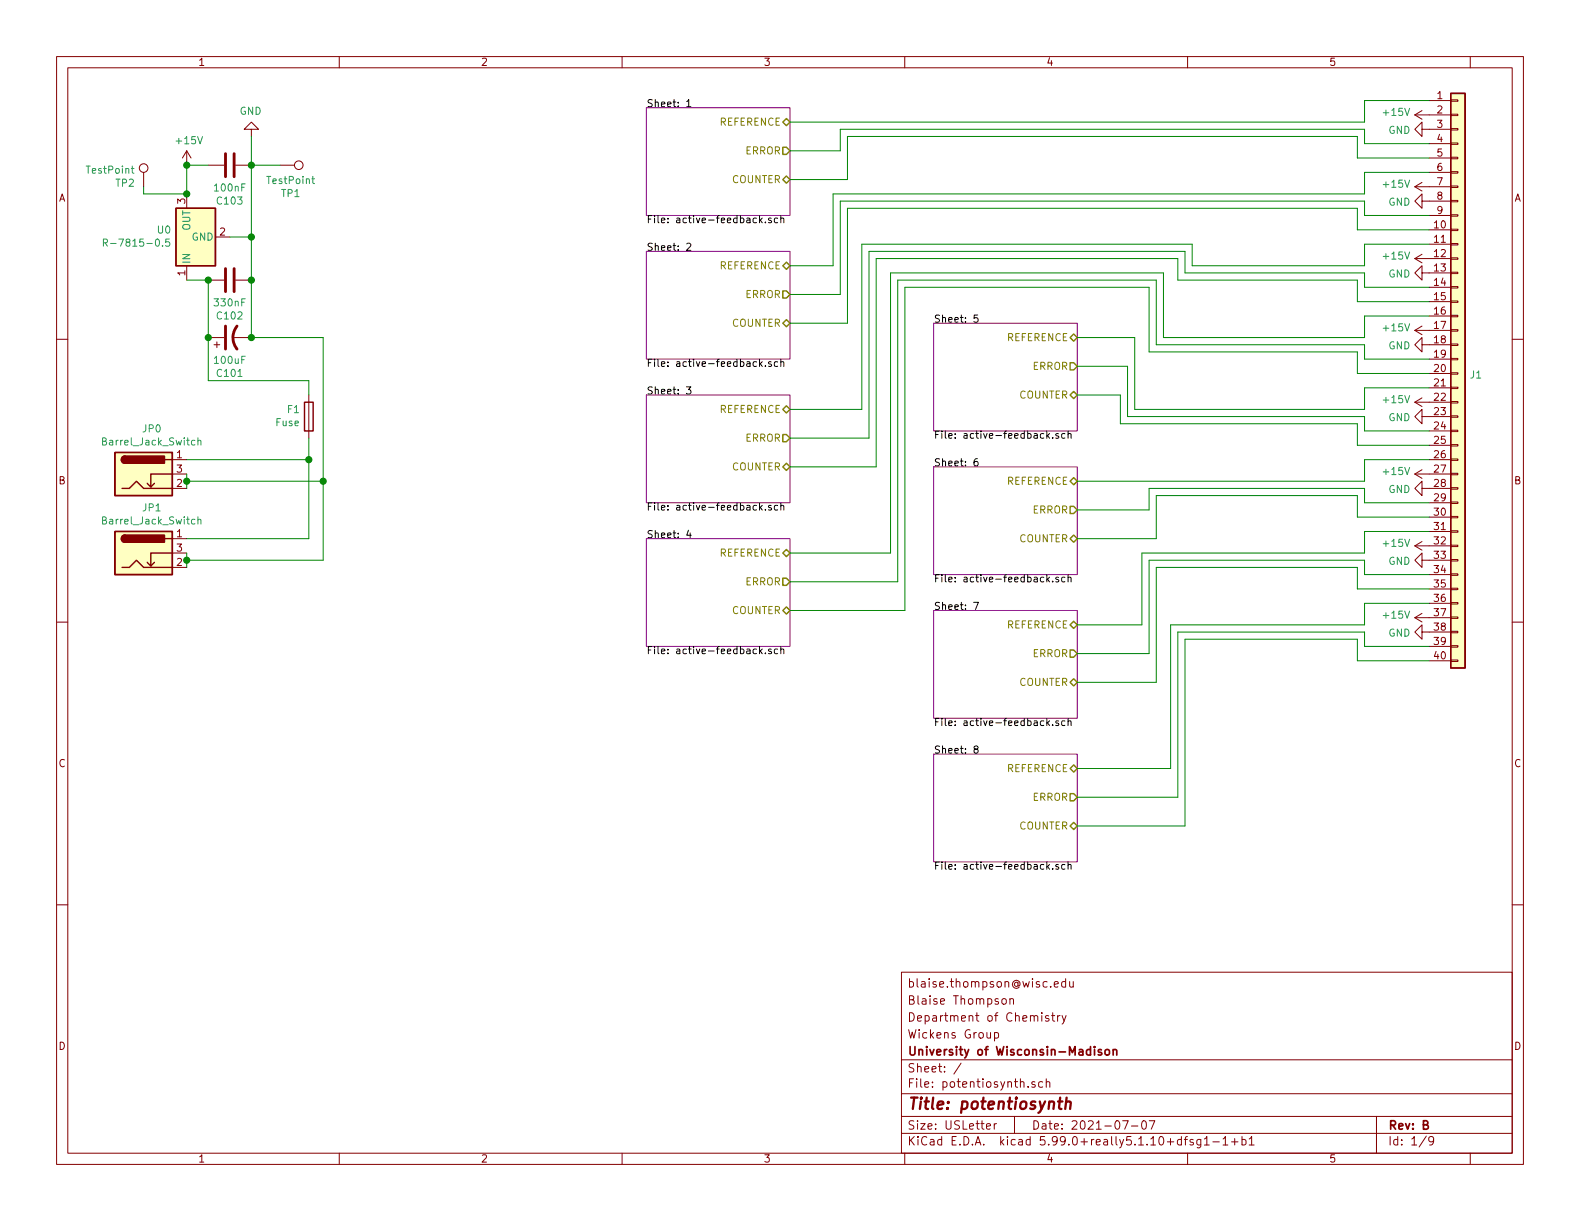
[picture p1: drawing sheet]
EESchema Schematic File Version 4
EELAYER 30 0
EELAYER END
$Descr USLetter 11000 8500
encoding utf-8
Sheet 1 9
Title "potentiosynth"
Date "2021-07-07"
Rev "B"
Comp "University of Wisconsin-Madison"
Comment1 "Wickens Group"
Comment2 "Department of Chemistry"
Comment3 "Blaise Thompson"
Comment4 "blaise.thompson@wisc.edu"
$EndDescr
$Comp
L Device:CP1 C101
U 1 1
P 1600 2350
F 0 "C101" V 1348 2350 50  0000 C CNN
F 1 "100uF" V 1439 2350 50  0000 C CNN
F 2 "Capacitor_THT:CP_Radial_Tantal_D7.0mm_P2.50mm" H 1600 2350 50  0001 C CNN
F 3 "" H 1600 2350 50  0001 C CNN
	1    1600 2350
	0    -1   -1   0   
$EndComp
Wire Wire Line
	1750 1650 1600 1650
Wire Wire Line
	1450 2650 1450 2350
Wire Wire Line
	1450 1950 1300 1950
Wire Wire Line
	1300 1350 1000 1350
Connection ~ 1450 2350
Connection ~ 1750 2350
Wire Wire Line
	1750 2350 1750 1950
Wire Wire Line
	1450 2350 1450 1950
$Comp
L Device:C C102
U 1 1
P 1600 1950
F 0 "C102" V 1348 1950 50  0000 C CNN
F 1 "330nF" V 1439 1950 50  0000 C CNN
F 2 "Capacitor_SMD:C_1206_3216Metric_Pad1.33x1.80mm_HandSolder" H 1600 1950 50  0001 C CNN
F 3 "" H 1600 1950 50  0001 C CNN
	1    1600 1950
	0    -1   -1   0   
$EndComp
Connection ~ 1450 1950
Connection ~ 1750 1950
Wire Wire Line
	1750 1950 1750 1650
Wire Wire Line
	1750 1650 1750 1150
Connection ~ 1750 1650
Wire Wire Line
	1450 1150 1300 1150
Wire Wire Line
	1300 1150 1300 1350
$Comp
L power:GND #PWR0101
U 1 1
P 1750 950
F 0 "#PWR0101" H 1750 700 50  0001 C CNN
F 1 "GND" H 1755 777 50  0000 C CNN
F 2 "" H 1750 950 50  0001 C CNN
F 3 "" H 1750 950 50  0001 C CNN
	1    1750 950 
	-1   0    0    1   
$EndComp
Wire Wire Line
	1750 1150 1750 950 
Connection ~ 1750 1150
$Comp
L Connector:TestPoint TP2
U 1 1
P 1000 1300
F 0 "TP2" H 942 1327 50  0000 R CNN
F 1 "TestPoint" H 942 1418 50  0000 R CNN
F 2 "TestPoint:TestPoint_THTPad_D3.0mm_Drill1.5mm" H 1200 1300 50  0001 C CNN
F 3 "~" H 1200 1300 50  0001 C CNN
	1    1000 1300
	1    0    0    -1  
$EndComp
Wire Wire Line
	1000 1300 1000 1350
$Comp
L Connector:TestPoint TP1
U 1 1
P 1950 1150
F 0 "TP1" V 2145 1224 50  0000 C CNN
F 1 "TestPoint" V 2054 1224 50  0000 C CNN
F 2 "TestPoint:TestPoint_THTPad_D3.0mm_Drill1.5mm" H 2150 1150 50  0001 C CNN
F 3 "~" H 2150 1150 50  0001 C CNN
	1    1950 1150
	0    1    1    0   
$EndComp
Wire Wire Line
	1950 1150 1750 1150
$Comp
L power:GND #PWR0110
U 1 1
P 9950 900
F 0 "#PWR0110" H 9950 650 50  0001 C CNN
F 1 "GND" V 9955 772 50  0000 R CNN
F 2 "" H 9950 900 50  0001 C CNN
F 3 "" H 9950 900 50  0001 C CNN
	1    9950 900 
	0    1    1    0   
$EndComp
Wire Wire Line
	2250 2350 1750 2350
$Comp
L power:GND #PWR0116
U 1 1
P 9950 1400
F 0 "#PWR0116" H 9950 1150 50  0001 C CNN
F 1 "GND" V 9955 1272 50  0000 R CNN
F 2 "" H 9950 1400 50  0001 C CNN
F 3 "" H 9950 1400 50  0001 C CNN
	1    9950 1400
	0    1    1    0   
$EndComp
$Sheet
S 6500 5250 1000 750 
U 5E4039F2
F0 "8" 50
F1 "active-feedback.sch" 50
F2 "ERROR" O R 7500 5550 50 
F3 "COUNTER" B R 7500 5750 50 
F4 "REFERENCE" B R 7500 5350 50 
$EndSheet
$Comp
L power:GND #PWR0102
U 1 1
P 9950 1900
F 0 "#PWR0102" H 9950 1650 50  0001 C CNN
F 1 "GND" V 9955 1772 50  0000 R CNN
F 2 "" H 9950 1900 50  0001 C CNN
F 3 "" H 9950 1900 50  0001 C CNN
	1    9950 1900
	0    1    1    0   
$EndComp
$Comp
L power:GND #PWR0103
U 1 1
P 9950 2400
F 0 "#PWR0103" H 9950 2150 50  0001 C CNN
F 1 "GND" V 9955 2272 50  0000 R CNN
F 2 "" H 9950 2400 50  0001 C CNN
F 3 "" H 9950 2400 50  0001 C CNN
	1    9950 2400
	0    1    1    0   
$EndComp
$Comp
L power:GND #PWR0104
U 1 1
P 9950 2900
F 0 "#PWR0104" H 9950 2650 50  0001 C CNN
F 1 "GND" V 9955 2772 50  0000 R CNN
F 2 "" H 9950 2900 50  0001 C CNN
F 3 "" H 9950 2900 50  0001 C CNN
	1    9950 2900
	0    1    1    0   
$EndComp
$Comp
L power:GND #PWR0105
U 1 1
P 9950 3400
F 0 "#PWR0105" H 9950 3150 50  0001 C CNN
F 1 "GND" V 9955 3272 50  0000 R CNN
F 2 "" H 9950 3400 50  0001 C CNN
F 3 "" H 9950 3400 50  0001 C CNN
	1    9950 3400
	0    1    1    0   
$EndComp
$Comp
L power:GND #PWR0107
U 1 1
P 9950 3900
F 0 "#PWR0107" H 9950 3650 50  0001 C CNN
F 1 "GND" V 9955 3772 50  0000 R CNN
F 2 "" H 9950 3900 50  0001 C CNN
F 3 "" H 9950 3900 50  0001 C CNN
	1    9950 3900
	0    1    1    0   
$EndComp
$Comp
L power:GND #PWR0108
U 1 1
P 9950 4400
F 0 "#PWR0108" H 9950 4150 50  0001 C CNN
F 1 "GND" V 9955 4272 50  0000 R CNN
F 2 "" H 9950 4400 50  0001 C CNN
F 3 "" H 9950 4400 50  0001 C CNN
	1    9950 4400
	0    1    1    0   
$EndComp
Wire Wire Line
	9950 2200 9500 2200
Wire Wire Line
	9500 2200 9500 2350
Wire Wire Line
	9950 2500 9500 2500
Wire Wire Line
	9500 2500 9500 2400
Wire Wire Line
	9950 2600 9450 2600
Wire Wire Line
	9450 2600 9450 2450
Wire Wire Line
	9450 2450 8000 2450
Wire Wire Line
	8000 2450 8000 2000
Wire Wire Line
	9500 2400 8050 2400
Wire Wire Line
	8050 2400 8050 1950
Wire Wire Line
	9500 2350 8100 2350
Wire Wire Line
	8100 2350 8100 1900
Wire Wire Line
	8000 2000 6300 2000
Wire Wire Line
	8050 1950 6250 1950
Wire Wire Line
	8100 1900 6200 1900
Wire Wire Line
	6300 2000 6300 4250
Wire Wire Line
	6300 4250 5500 4250
Wire Wire Line
	5500 4050 6250 4050
Wire Wire Line
	6250 4050 6250 1950
Wire Wire Line
	6200 1900 6200 3850
Wire Wire Line
	6200 3850 5500 3850
Wire Wire Line
	5500 3250 6100 3250
Wire Wire Line
	6100 3250 6100 1800
Wire Wire Line
	5500 3050 6050 3050
Wire Wire Line
	6050 3050 6050 1750
Wire Wire Line
	6100 1800 8200 1800
Wire Wire Line
	6050 1750 8250 1750
Wire Wire Line
	8250 1750 8250 1900
Wire Wire Line
	8250 1900 9500 1900
Wire Wire Line
	9500 1900 9500 2000
Wire Wire Line
	9500 2000 9950 2000
Wire Wire Line
	8200 1800 8200 1950
Wire Wire Line
	8200 1950 9450 1950
Wire Wire Line
	9450 1950 9450 2100
Wire Wire Line
	9450 2100 9950 2100
Wire Wire Line
	9950 1700 9500 1700
Wire Wire Line
	9500 1700 9500 1850
Wire Wire Line
	9500 1850 8300 1850
Wire Wire Line
	8300 1850 8300 1700
Wire Wire Line
	8300 1700 6000 1700
Wire Wire Line
	9950 1500 9500 1500
Wire Wire Line
	9500 1500 9500 1400
Wire Wire Line
	9950 1000 9500 1000
Wire Wire Line
	9500 1000 9500 900 
Wire Wire Line
	9950 1600 9450 1600
Wire Wire Line
	9450 1600 9450 1450
Wire Wire Line
	9950 1200 9500 1200
Wire Wire Line
	9500 1200 9500 1350
Wire Wire Line
	9950 1100 9450 1100
Wire Wire Line
	9450 1100 9450 950 
Wire Wire Line
	9950 700  9500 700 
Wire Wire Line
	9500 700  9500 850 
Wire Wire Line
	9450 1450 5900 1450
Wire Wire Line
	5900 1450 5900 2250
Wire Wire Line
	5900 2250 5500 2250
Wire Wire Line
	5500 2050 5850 2050
Wire Wire Line
	5850 2050 5850 1400
Wire Wire Line
	5850 1400 9500 1400
Wire Wire Line
	9500 1350 5800 1350
Wire Wire Line
	5800 1350 5800 1850
Wire Wire Line
	5800 1850 5500 1850
Wire Wire Line
	9500 900  5850 900 
Wire Wire Line
	5850 900  5850 1050
Wire Wire Line
	5850 1050 5500 1050
Wire Wire Line
	5500 1250 5900 1250
Wire Wire Line
	5900 1250 5900 950 
Wire Wire Line
	5900 950  9450 950 
Wire Wire Line
	9500 850  5500 850 
Wire Wire Line
	9950 3000 9500 3000
Wire Wire Line
	9500 3000 9500 2900
Wire Wire Line
	9950 2700 9500 2700
Wire Wire Line
	9500 2700 9500 2850
Wire Wire Line
	9950 3100 9450 3100
Wire Wire Line
	9450 3100 9450 2950
Wire Wire Line
	9950 3500 9500 3500
Wire Wire Line
	9500 3500 9500 3400
Wire Wire Line
	9950 4000 9500 4000
Wire Wire Line
	9500 4000 9500 3900
Wire Wire Line
	9950 4500 9500 4500
Wire Wire Line
	9500 4500 9500 4400
Wire Wire Line
	9950 4200 9500 4200
Wire Wire Line
	9500 4200 9500 4350
Wire Wire Line
	9950 4600 9450 4600
Wire Wire Line
	9950 4100 9450 4100
Wire Wire Line
	9450 4100 9450 3950
Wire Wire Line
	9950 3700 9500 3700
Wire Wire Line
	9500 3700 9500 3850
Wire Wire Line
	9950 3600 9450 3600
Wire Wire Line
	9450 3600 9450 3450
Wire Wire Line
	9950 3200 9500 3200
Wire Wire Line
	9500 3200 9500 3350
Wire Wire Line
	7500 2350 7900 2350
Wire Wire Line
	7900 2350 7900 2850
Wire Wire Line
	7900 2850 9500 2850
Wire Wire Line
	7850 2900 7850 2550
Wire Wire Line
	7850 2550 7500 2550
Wire Wire Line
	7500 2750 7800 2750
Wire Wire Line
	7800 2750 7800 2950
Wire Wire Line
	7800 2950 9450 2950
Wire Wire Line
	7850 2900 9500 2900
Wire Wire Line
	9500 3350 7500 3350
Wire Wire Line
	9500 3400 8000 3400
Wire Wire Line
	8000 3400 8000 3550
Wire Wire Line
	8000 3550 7500 3550
Wire Wire Line
	7500 3750 8050 3750
Wire Wire Line
	8050 3750 8050 3450
Wire Wire Line
	8050 3450 9450 3450
Wire Wire Line
	9500 3900 8000 3900
Wire Wire Line
	8000 3900 8000 4550
Wire Wire Line
	8000 4550 7500 4550
Wire Wire Line
	7950 4350 7950 3850
Wire Wire Line
	7950 3850 9500 3850
Wire Wire Line
	9450 3950 8050 3950
Wire Wire Line
	8050 3950 8050 4750
Wire Wire Line
	8050 4750 7500 4750
Wire Wire Line
	9500 4350 8150 4350
Wire Wire Line
	8150 4350 8150 5350
Wire Wire Line
	8150 5350 7500 5350
Wire Wire Line
	7500 5550 8200 5550
Wire Wire Line
	8200 5550 8200 4400
Wire Wire Line
	8200 4400 9500 4400
Wire Wire Line
	9450 4450 9450 4600
Wire Wire Line
	9450 4450 8250 4450
Wire Wire Line
	8250 4450 8250 5750
Wire Wire Line
	8250 5750 7500 5750
Wire Wire Line
	7500 4350 7950 4350
Wire Wire Line
	5500 2850 6000 2850
Wire Wire Line
	6000 1700 6000 2850
$Comp
L Connector:Barrel_Jack_Switch JP0
U 1 1
P 1000 3300
F 0 "JP0" H 1057 3617 50  0000 C CNN
F 1 "Barrel_Jack_Switch" H 1057 3526 50  0000 C CNN
F 2 "Connector_BarrelJack:BarrelJack_Horizontal" H 1050 3260 50  0001 C CNN
F 3 "~" H 1050 3260 50  0001 C CNN
	1    1000 3300
	1    0    0    -1  
$EndComp
$Comp
L Connector:Barrel_Jack_Switch JP1
U 1 1
P 1000 3850
F 0 "JP1" H 1057 4167 50  0000 C CNN
F 1 "Barrel_Jack_Switch" H 1057 4076 50  0000 C CNN
F 2 "Connector_BarrelJack:BarrelJack_Horizontal" H 1050 3810 50  0001 C CNN
F 3 "~" H 1050 3810 50  0001 C CNN
	1    1000 3850
	1    0    0    -1  
$EndComp
Wire Wire Line
	1300 3950 1300 3900
Wire Wire Line
	1300 3900 2250 3900
Wire Wire Line
	2250 2350 2250 3350
Connection ~ 1300 3900
Wire Wire Line
	1300 3900 1300 3850
Wire Wire Line
	1300 3400 1300 3350
Wire Wire Line
	1300 3350 2250 3350
Connection ~ 1300 3350
Wire Wire Line
	1300 3350 1300 3300
Connection ~ 2250 3350
Wire Wire Line
	2250 3350 2250 3900
Wire Wire Line
	2150 3200 1300 3200
Wire Wire Line
	2150 3200 2150 3750
Wire Wire Line
	2150 3750 1300 3750
Wire Wire Line
	2150 2650 2150 2750
Wire Wire Line
	1450 2650 2150 2650
Connection ~ 2150 3200
$Comp
L power:+15V #PWR0160
U 1 1
P 1300 1150
F 0 "#PWR0160" H 1300 1000 50  0001 C CNN
F 1 "+15V" H 1315 1323 50  0000 C CNN
F 2 "" H 1300 1150 50  0001 C CNN
F 3 "" H 1300 1150 50  0001 C CNN
	1    1300 1150
	1    0    0    -1  
$EndComp
Connection ~ 1300 1150
$Comp
L power:+15V #PWR0162
U 1 1
P 9950 1300
F 0 "#PWR0162" H 9950 1150 50  0001 C CNN
F 1 "+15V" V 9965 1428 50  0000 L CNN
F 2 "" H 9950 1300 50  0001 C CNN
F 3 "" H 9950 1300 50  0001 C CNN
	1    9950 1300
	0    -1   -1   0   
$EndComp
$Comp
L Connector_Generic:Conn_01x40 J1
U 1 1
P 10150 2600
F 0 "J1" H 10230 2592 50  0000 L CNN
F 1 "Conn_01x40" H 10230 2501 50  0001 L CNN
F 2 "Connector_PinHeader_2.54mm:PinHeader_1x40_P2.54mm_Horizontal" H 10150 2600 50  0001 C CNN
F 3 "~" H 10150 2600 50  0001 C CNN
	1    10150 2600
	1    0    0    -1  
$EndComp
$Comp
L power:+15V #PWR0163
U 1 1
P 9950 1800
F 0 "#PWR0163" H 9950 1650 50  0001 C CNN
F 1 "+15V" V 9965 1928 50  0000 L CNN
F 2 "" H 9950 1800 50  0001 C CNN
F 3 "" H 9950 1800 50  0001 C CNN
	1    9950 1800
	0    -1   -1   0   
$EndComp
$Comp
L power:+15V #PWR0164
U 1 1
P 9950 2300
F 0 "#PWR0164" H 9950 2150 50  0001 C CNN
F 1 "+15V" V 9965 2428 50  0000 L CNN
F 2 "" H 9950 2300 50  0001 C CNN
F 3 "" H 9950 2300 50  0001 C CNN
	1    9950 2300
	0    -1   -1   0   
$EndComp
$Comp
L power:+15V #PWR0165
U 1 1
P 9950 2800
F 0 "#PWR0165" H 9950 2650 50  0001 C CNN
F 1 "+15V" V 9965 2928 50  0000 L CNN
F 2 "" H 9950 2800 50  0001 C CNN
F 3 "" H 9950 2800 50  0001 C CNN
	1    9950 2800
	0    -1   -1   0   
$EndComp
$Comp
L power:+15V #PWR0166
U 1 1
P 9950 3300
F 0 "#PWR0166" H 9950 3150 50  0001 C CNN
F 1 "+15V" V 9965 3428 50  0000 L CNN
F 2 "" H 9950 3300 50  0001 C CNN
F 3 "" H 9950 3300 50  0001 C CNN
	1    9950 3300
	0    -1   -1   0   
$EndComp
$Comp
L power:+15V #PWR0167
U 1 1
P 9950 3800
F 0 "#PWR0167" H 9950 3650 50  0001 C CNN
F 1 "+15V" V 9965 3928 50  0000 L CNN
F 2 "" H 9950 3800 50  0001 C CNN
F 3 "" H 9950 3800 50  0001 C CNN
	1    9950 3800
	0    -1   -1   0   
$EndComp
$Comp
L power:+15V #PWR0168
U 1 1
P 9950 4300
F 0 "#PWR0168" H 9950 4150 50  0001 C CNN
F 1 "+15V" V 9965 4428 50  0000 L CNN
F 2 "" H 9950 4300 50  0001 C CNN
F 3 "" H 9950 4300 50  0001 C CNN
	1    9950 4300
	0    -1   -1   0   
$EndComp
$Sheet
S 4500 3750 1000 750 
U 5E3ED540
F0 "4" 50
F1 "active-feedback.sch" 50
F2 "ERROR" O R 5500 4050 50 
F3 "COUNTER" B R 5500 4250 50 
F4 "REFERENCE" B R 5500 3850 50 
$EndSheet
$Sheet
S 4500 1750 1000 750 
U 5E3EAB60
F0 "2" 50
F1 "active-feedback.sch" 50
F2 "ERROR" O R 5500 2050 50 
F3 "COUNTER" B R 5500 2250 50 
F4 "REFERENCE" B R 5500 1850 50 
$EndSheet
$Sheet
S 4500 750  1000 750 
U 5E39B760
F0 "1" 50
F1 "active-feedback.sch" 50
F2 "ERROR" O R 5500 1050 50 
F3 "COUNTER" B R 5500 1250 50 
F4 "REFERENCE" B R 5500 850 50 
$EndSheet
$Sheet
S 4500 2750 1000 750 
U 5E3EC44B
F0 "3" 50
F1 "active-feedback.sch" 50
F2 "ERROR" O R 5500 3050 50 
F3 "COUNTER" B R 5500 3250 50 
F4 "REFERENCE" B R 5500 2850 50 
$EndSheet
$Sheet
S 6500 2250 1000 750 
U 5E4039E0
F0 "5" 50
F1 "active-feedback.sch" 50
F2 "ERROR" O R 7500 2550 50 
F3 "COUNTER" B R 7500 2750 50 
F4 "REFERENCE" B R 7500 2350 50 
$EndSheet
$Sheet
S 6500 3250 1000 750 
U 5E4039E6
F0 "6" 50
F1 "active-feedback.sch" 50
F2 "ERROR" O R 7500 3550 50 
F3 "COUNTER" B R 7500 3750 50 
F4 "REFERENCE" B R 7500 3350 50 
$EndSheet
$Comp
L Regulator_Switching:R-7815-0.5 U0
U 1 1
P 1300 1650
F 0 "U0" V 1346 1755 50  0000 L CNN
F 1 "R-7815-0.5" V 1255 1755 50  0000 L CNN
F 2 "footprints:CONV_VXO7815-500-M" H 1350 1400 50  0001 L CIN
F 3 "https://www.recom-power.com/pdf/Innoline/R-78xx-0.5.pdf" H 1300 1650 50  0001 C CNN
	1    1300 1650
	0    -1   -1   0   
$EndComp
Connection ~ 1300 1350
$Sheet
S 6500 4250 1000 750 
U 5E4039EC
F0 "7" 50
F1 "active-feedback.sch" 50
F2 "ERROR" O R 7500 4550 50 
F3 "COUNTER" B R 7500 4750 50 
F4 "REFERENCE" B R 7500 4350 50 
$EndSheet
$Comp
L power:+15V #PWR0161
U 1 1
P 9950 800
F 0 "#PWR0161" H 9950 650 50  0001 C CNN
F 1 "+15V" V 9965 928 50  0000 L CNN
F 2 "" H 9950 800 50  0001 C CNN
F 3 "" H 9950 800 50  0001 C CNN
	1    9950 800 
	0    -1   -1   0   
$EndComp
$Comp
L Device:Fuse F1
U 1 1
P 2150 2900
F 0 "F1" H 2091 2854 50  0000 R CNN
F 1 "Fuse" H 2091 2945 50  0000 R CNN
F 2 "footprints:01550900M" V 2080 2900 50  0001 C CNN
F 3 "~" H 2150 2900 50  0001 C CNN
	1    2150 2900
	1    0    0    1   
$EndComp
Wire Wire Line
	2150 3050 2150 3200
$Comp
L Device:C C103
U 1 1
P 1600 1150
F 0 "C103" V 1348 1150 50  0000 C CNN
F 1 "100nF" V 1439 1150 50  0000 C CNN
F 2 "Capacitor_SMD:C_1206_3216Metric_Pad1.33x1.80mm_HandSolder" H 1600 1150 50  0001 C CNN
F 3 "" H 1600 1150 50  0001 C CNN
	1    1600 1150
	0    -1   -1   0   
$EndComp
$EndSCHEMATC
